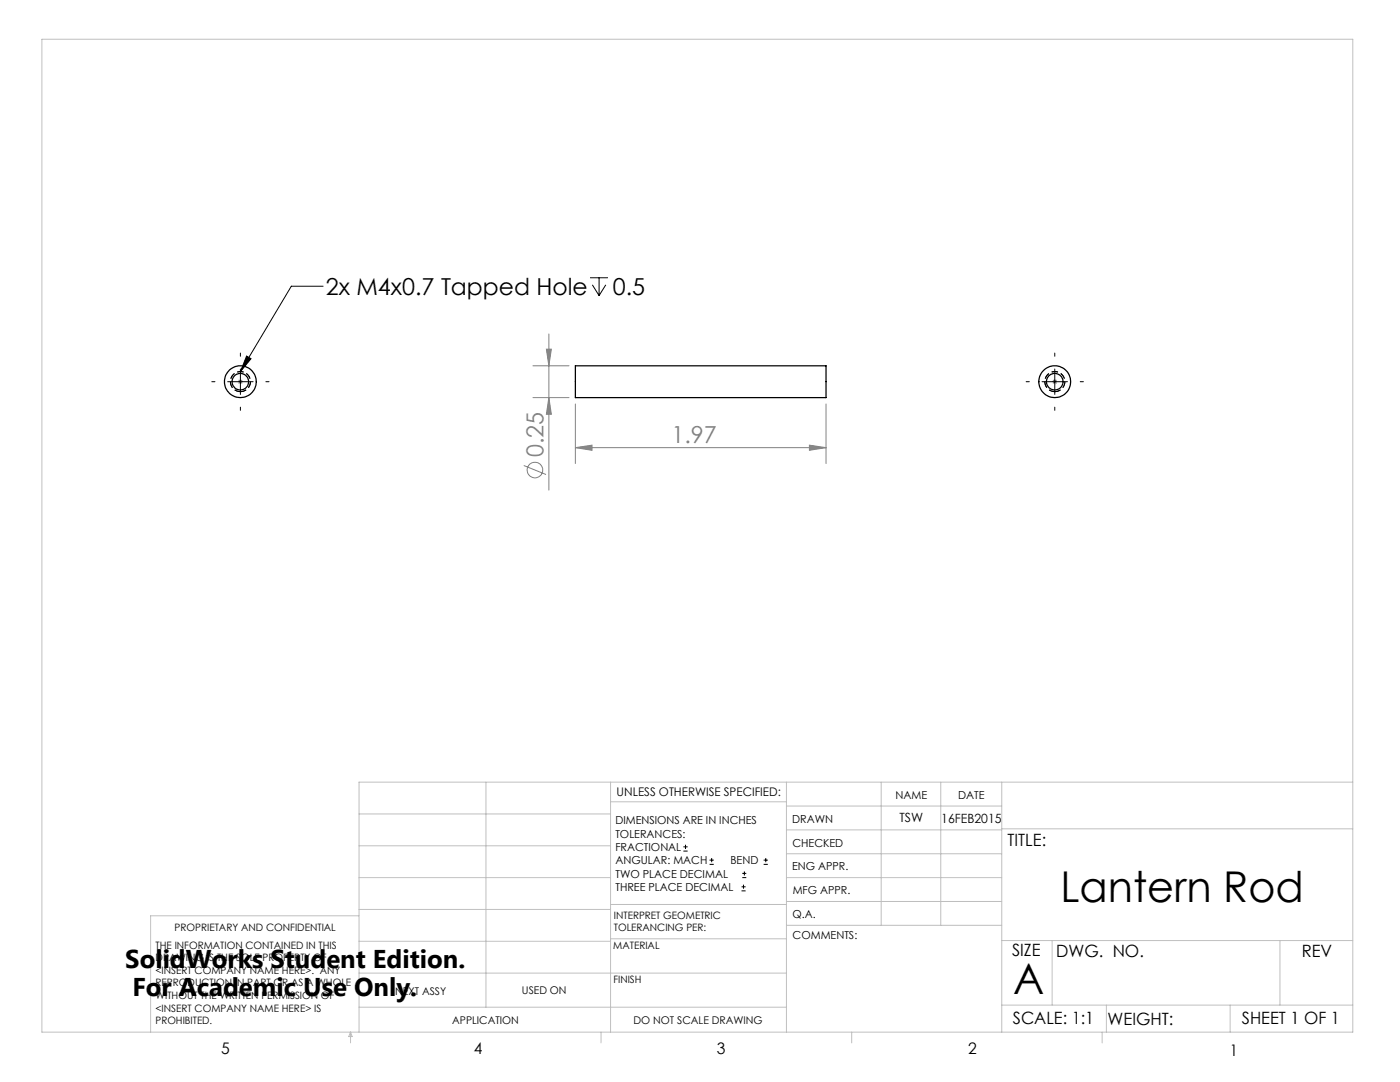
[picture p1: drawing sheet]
<svg xmlns="http://www.w3.org/2000/svg" width="279mm" height="216mm" viewBox="0 0 279 216" stroke-linecap="round" stroke-linejoin="round" font-family="sans-serif">
<g fill="none" stroke="#808080" stroke-width=".2">
<path d="M47.4 76.2h1.1M47.6 75.8l.7 .7M48 75.7v1M48.3 75.8l-.7 .7M106.4 73h7.2M106.4 79.3h7.2M109 69.7h1l-.5 3.3zM109.5 66.6v31.2M109.5 79.3l.5 3.4h-1zM210 76.2h1M210.1 75.8l.8 .7M210.5 75.7v1"/>
<path d="M210.9 75.8l-.8 .7M104.5 92.9l4.5 1.8M114.8 89.3l3.3-.5v1.1zM114.8 80.6v11.9M114.8 89.3h50.1M161.5 88.8l3.4 .5-3.4 .6zM164.9 80.6v11.9"/>
<circle cx="106.8" cy="93.8" r="1.56"/>
</g>
<g fill="none" stroke="#000" stroke-width=".2">
<path d="M64.5 57.1h-6.4l-10.1 17.1M117.8 55.4h3.5M118.2 56.8l1.4 2.2M119.6 55.4v3.6M120.9 56.8l-1.3 2.2M42.3 76.2h.6M45.4 76.2h5.1M48 70.4v.7M48 73.6v5.1M49.2 71l.9 .6-2.1 2.6zM53.1 76.2h.6M204.8 76.2h.6"/>
<path d="M208 76.2h5M210.5 70.4v.7M210.5 73.6v5.1M215.6 76.2h.6M48 81.2v.7M210.5 81.2v.7M136.4 169.8h.8M136.4 169h.8M136.8 168.6v.8M141.6 172.5h.9M141.6 171.6h.9M142 171.2v.8"/>
<path d="M148 177.8h.8M148 177h.8M148.1 175.1h.8M148.1 174.3h.8M148.4 176.5v.8M148.6 173.9v.8M152.4 172.5h.8M152.4 171.6h.8M152.8 171.2v.8"/>
</g>
<path d="M48 78.1a2 2 0 0 1-1.8-2.9 2 2 0 0 1 3.4-.2 2 2 0 0 1-1.4 3.1h-.2M48 78.1a2 2 0 0 0 1.7-2.9 2 2 0 0 0-3.4-.2 2 2 0 0 0 1.5 3.1h.2M210.5 78.1a2 2 0 0 0 1.8-2.9 2 2 0 0 0-3.4-.2 2 2 0 0 0 1.4 3.1h.2M210.5 78.1a2 2 0 0 1-1.7-2.9 2 2 0 0 1 3.4-.2 2 2 0 0 1-1.5 3.1h-.2" fill="none" stroke="#000" stroke-width=".2" stroke-dasharray="1.3 .6" stroke-dashoffset=".1" stroke-linecap="butt"/>
<g fill="none" stroke="#c0c0c0" stroke-width=".2">
<path d="M8.4 7.8h261.6v198.2h-261.6zM97 156.1v44.9M121.8 156.1v49.9M121.8 160h35.2M157 156.1v49.9M175.9 156.1v28.5M187.7 156.1v28.5M199.9 156.1v49.9M270 156.1h-198.4v49.9M71.6 175.1h50.2M71.6 168.8h50.2M71.6 162.4h50.2"/>
<path d="M157 170.4h42.9M157 165.6h42.9M157 160.8h42.9M157 175.1h42.9M157 179.9h42.9M199.9 165.4h70.1M71.6 194.2h85.4M71.6 187.8h50.2M71.6 181.5h50.2M71.6 182.7h-41.5v23.3M121.8 187.3h35.2M121.8 180.5h35.2"/>
<path d="M157 184.6h42.9M199.9 187.7h70.1M210 187.7v12.9M255.4 187.7v12.9M70 206v2.1M70 206l.3 .8h-.7zM71.6 201h85.4M119.9 206v2.1M170 206v2.1M199.9 200.6h70.1M220 206v2.1M220.8 200.6v5.4"/>
<path d="M245.5 200.6v5.4"/>
</g>
<g fill="#808080">
<path d="M114.8 89.3l3.3-.5v1.1zM161.5 88.8l3.4 .5-3.4 .6z"/>
<path d="M109 69.7h1l-.5 3.3zM109.5 79.3l.5 3.4h-1z"/>
</g>
<path d="M49.2 71l.9 .6-2.1 2.6z" fill="#000"/>
<g fill="none" stroke="#000" stroke-width=".25">
<path d="M114.8 73h50.1v6.3h-50.1z"/>
<circle cx="47.9" cy="76.2" r="1.65"/>
<circle cx="48" cy="76.2" r="3.2"/>
<circle cx="210.5" cy="76.1" r="1.66"/>
<circle cx="210.5" cy="76.2" r="3.2"/>
</g>
<g font-size="8.5">
<text x="211.6" y="179.9">Lantern Rod</text>
<text x="202.2" y="198.3">A</text>
</g>
<g font-size="5.1">
<text x="25" y="193.2">SolidWorks Student Edition.</text>
<text x="26.4" y="198.8">For Academic Use Only.</text>
</g>
<g font-size="4.7">
<text x="65" y="58.8">2x M4x0.7 Tapped Hole</text>
<text x="122.3" y="58.8">0.5</text>
</g>
<g font-size="4.7" fill="#808080">
<text x="134" y="88.3">1.97</text>
<text x="108.5" y="91.2" transform="rotate(-90 108.5 91.2)">0.25</text>
</g>
<g font-size="3.4">
<text x="201.1" y="168.8">TITLE:</text>
<text x="202" y="190.8">SIZE</text>
<text x="210.8" y="190.9">DWG. NO.</text>
<text x="259.8" y="191">REV</text>
<text x="202.1" y="204.4">SCALE: 1:1</text>
<text x="221" y="204.5">WEIGHT:</text>
<text x="247.8" y="204.4">SHEET 1 OF 1</text>
</g>
<g font-size="3.2">
<text x="44.2" y="210.4">5</text>
<text x="94.6" y="210.3">4</text>
<text x="143.1" y="210.4">3</text>
<text x="193.2" y="210.3">2</text>
<text x="245.4" y="210.6">1</text>
</g>
<g font-size="2.5">
<text x="179.5" y="164.1">TSW</text>
<text x="187.9" y="164.2">16FEB2015</text>
</g>
<text font-size="2.4" x="123.1" y="158.9">UNLESS OTHERWISE SPECIFIED:</text>
<g font-size="2.2">
<text x="178.7" y="159.4">NAME</text>
<text x="191.2" y="159.4">DATE</text>
<text x="122.8" y="164.5">DIMENSIONS ARE IN INCHES</text>
<text x="122.8" y="167.1">TOLERANCES:</text>
<text x="158.1" y="164.2">DRAWN</text>
<text x="122.8" y="169.8">FRACTIONAL</text>
<text x="122.8" y="172.5">ANGULAR: MACH</text>
<text x="145.8" y="172.5">BEND</text>
<text x="158.1" y="173.7">ENG APPR.</text>
<text x="158.2" y="169.1">CHECKED</text>
<text x="122.8" y="175.1">TWO PLACE DECIMAL</text>
<text x="122.8" y="177.8">THREE PLACE DECIMAL</text>
<text x="158.2" y="178.4">MFG APPR.</text>
<text x="158.2" y="183.2">Q.A.</text>
<text x="158.2" y="187.4">COMMENTS:</text>
</g>
<g font-size="2.1">
<text x="78.8" y="198.5">NEXT ASSY</text>
<text x="104.2" y="198.4">USED ON</text>
<text x="90.2" y="204.3">APPLICATION</text>
<text x="126.4" y="204.3">DO NOT SCALE DRAWING</text>
</g>
<g font-size="2">
<text x="34.8" y="185.7">PROPRIETARY AND CONFIDENTIAL</text>
<text x="122.5" y="183.3">INTERPRET GEOMETRIC</text>
<text x="122.5" y="185.9">TOLERANCING PER:</text>
<text x="31.1" y="189.3">THE INFORMATION CONTAINED IN THIS</text>
<text x="31.1" y="191.8">DRAWING IS THE SOLE PROPERTY OF</text>
<text x="122.4" y="189.4">MATERIAL</text>
<text x="31.1" y="194.3">&lt;INSERT COMPANY NAME HERE&gt;. ANY</text>
<text x="31.1" y="196.8">REPRODUCTION IN PART OR AS A WHOLE</text>
<text x="122.4" y="196.2">FINISH</text>
<text x="31.1" y="199.4">WITHOUT THE WRITTEN PERMISSION OF</text>
<text x="31.1" y="201.9">&lt;INSERT COMPANY NAME HERE&gt; IS</text>
<text x="31.1" y="204.4">PROHIBITED.</text>
</g>
</svg>
